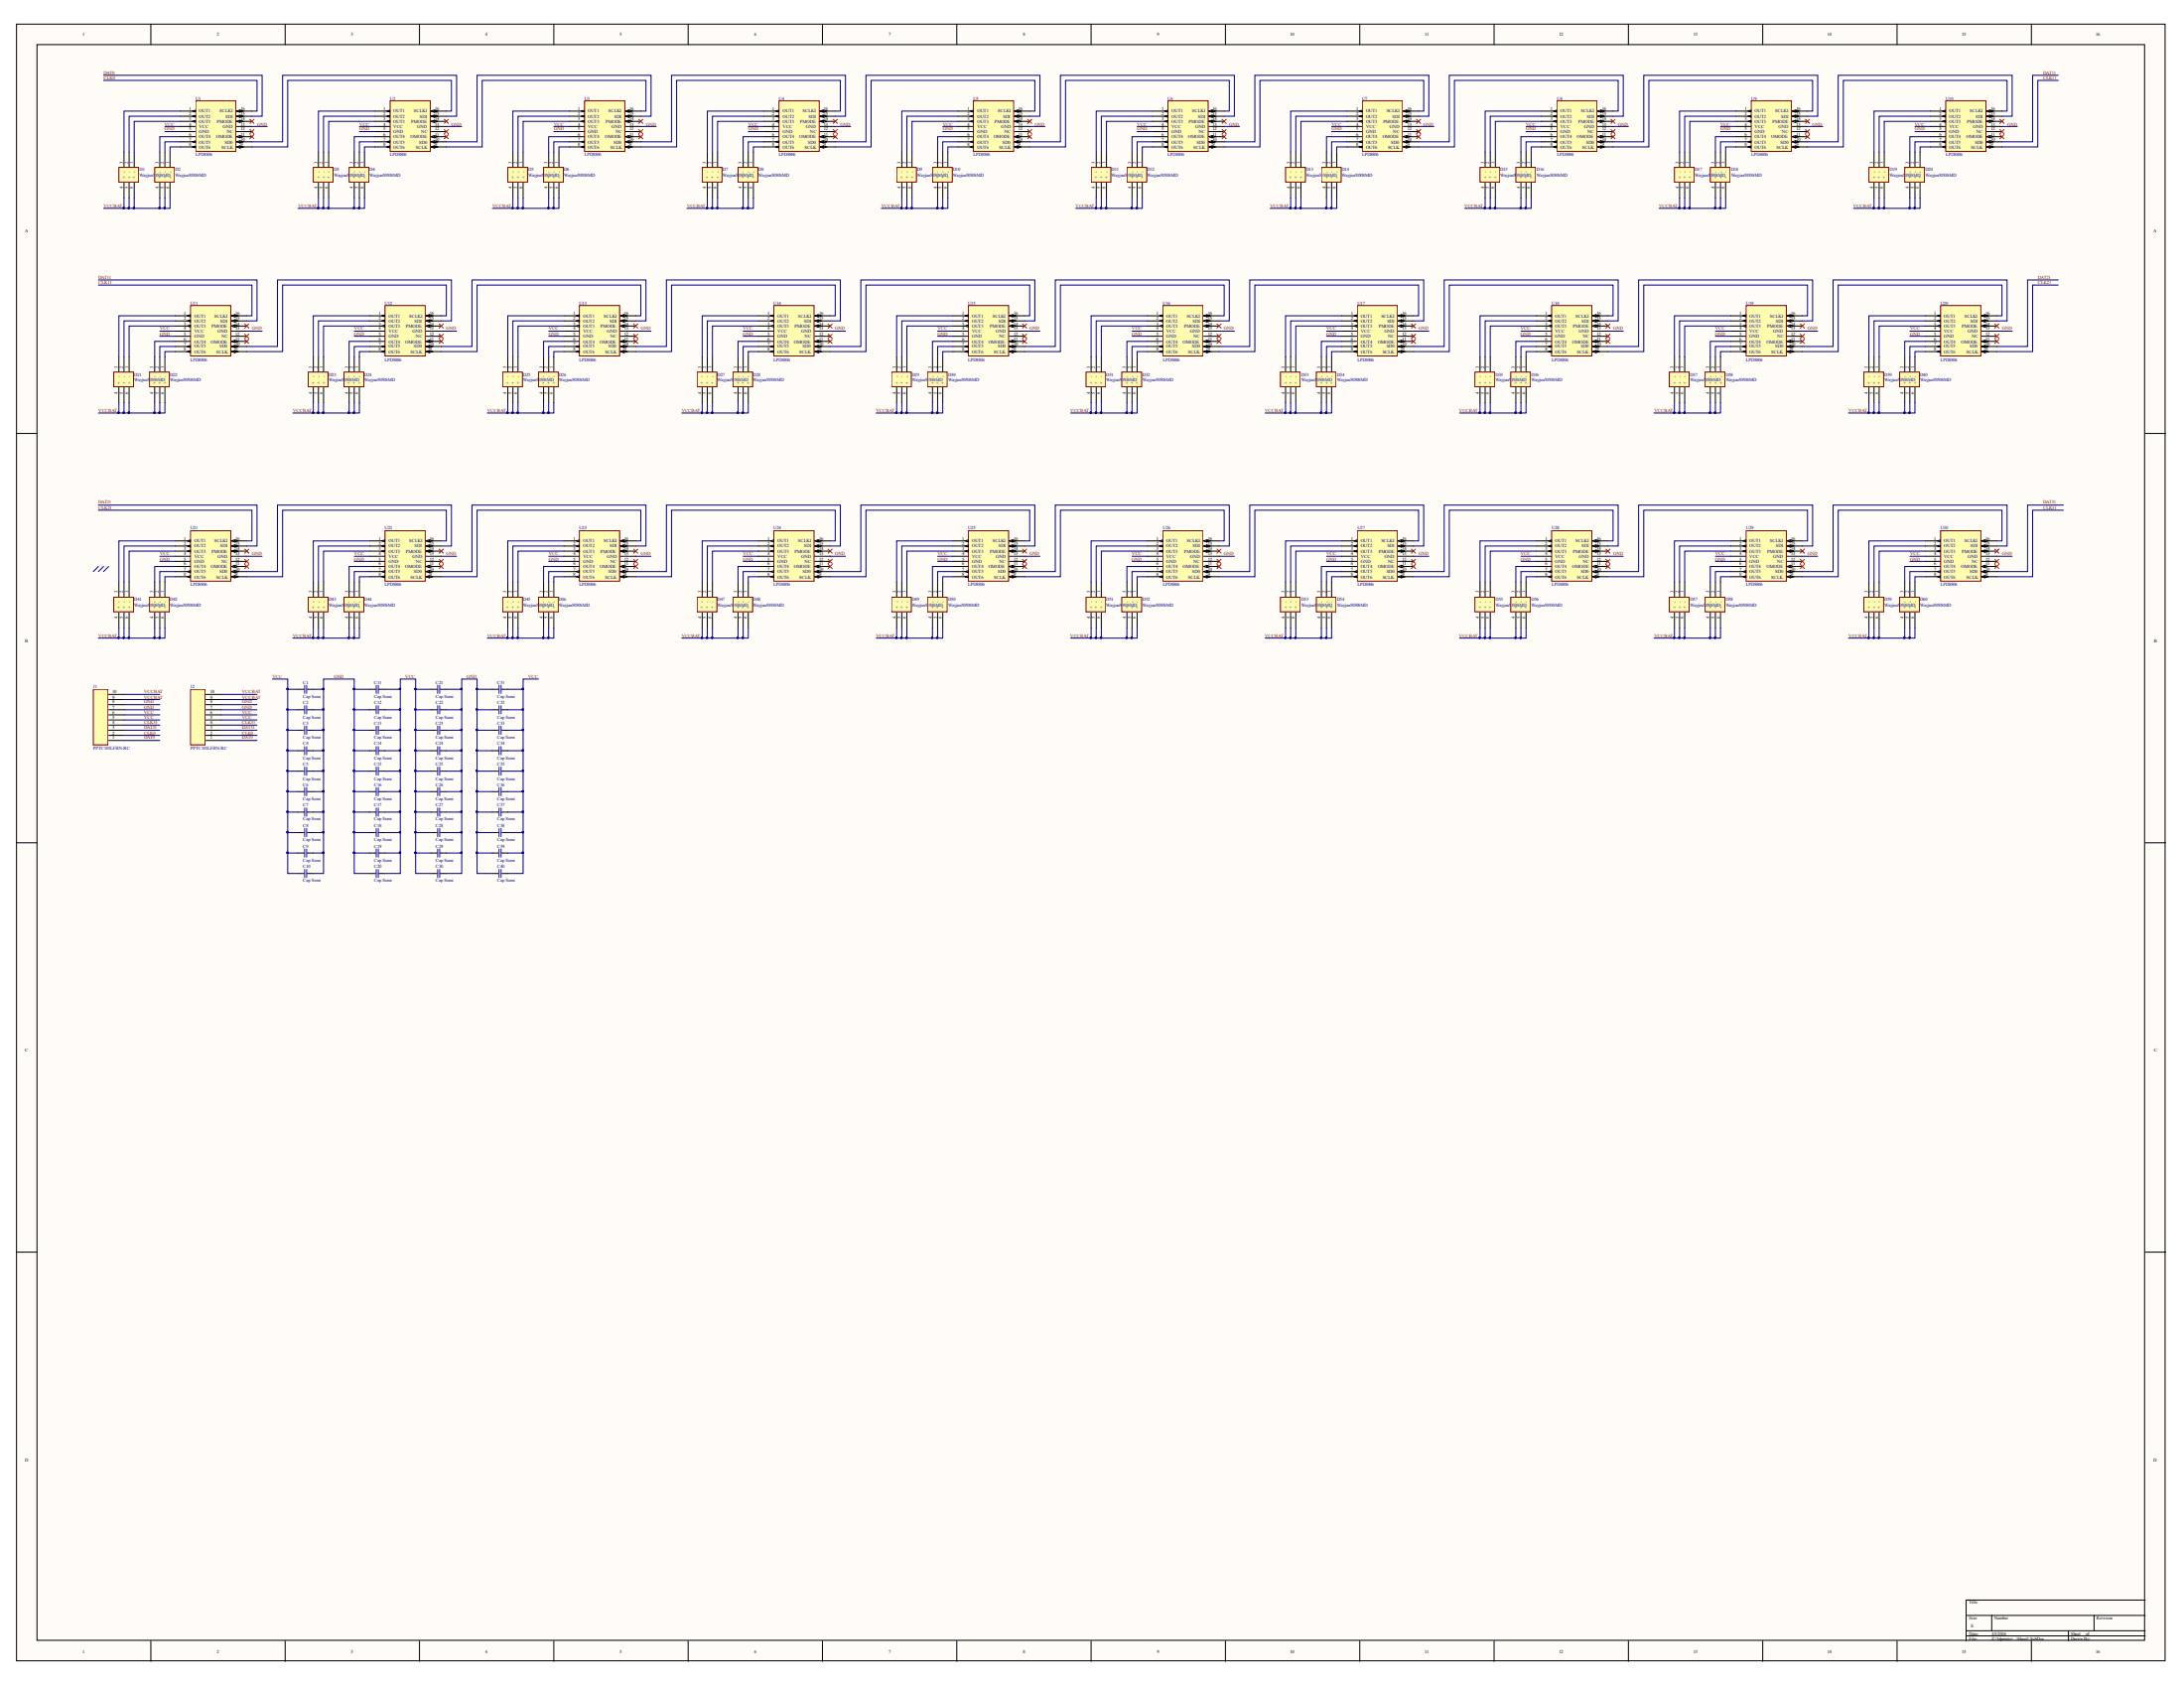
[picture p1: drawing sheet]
# Altium project led.PrjPcb
1 sheet, 132 parts. Net scope: global (net labels, ports and power ports of the same name join across sheets).
Board file: led.PcbDoc

## Sheet Sheet1.SchDoc
size E

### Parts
C1  Cap Semi  [0402]
C2  Cap Semi  [0402]
C3  Cap Semi  [0402]
C4  Cap Semi  [0402]
C5  Cap Semi  [0402]
C6  Cap Semi  [0402]
C7  Cap Semi  [0402]
C8  Cap Semi  [0402]
C9  Cap Semi  [0402]
C10  Cap Semi  [0402]
C11  Cap Semi  [0402]
C12  Cap Semi  [0402]
C13  Cap Semi  [0402]
C14  Cap Semi  [0402]
C15  Cap Semi  [0402]
C16  Cap Semi  [0402]
C17  Cap Semi  [0402]
C18  Cap Semi  [0402]
C19  Cap Semi  [0402]
C20  Cap Semi  [0402]
C21  Cap Semi  [0402]
C22  Cap Semi  [0402]
C23  Cap Semi  [0402]
C24  Cap Semi  [0402]
C25  Cap Semi  [0402]
C26  Cap Semi  [0402]
C27  Cap Semi  [0402]
C28  Cap Semi  [0402]
C29  Cap Semi  [0402]
C30  Cap Semi  [0402]
C31  Cap Semi  [0402]
C32  Cap Semi  [0402]
C33  Cap Semi  [0402]
C34  Cap Semi  [0402]
C35  Cap Semi  [0402]
C36  Cap Semi  [0402]
C37  Cap Semi  [0402]
C38  Cap Semi  [0402]
C39  Cap Semi  [0402]
C40  Cap Semi  [0402]
D1  Wayjun5050SMD  [SON150P500X150_HS-7N]
D2  Wayjun5050SMD  [SON150P500X150_HS-7N]
D3  Wayjun5050SMD  [SON150P500X150_HS-7N]
D4  Wayjun5050SMD  [SON150P500X150_HS-7N]
D5  Wayjun5050SMD  [SON150P500X150_HS-7N]
D6  Wayjun5050SMD  [SON150P500X150_HS-7N]
D7  Wayjun5050SMD  [SON150P500X150_HS-7N]
D8  Wayjun5050SMD  [SON150P500X150_HS-7N]
D9  Wayjun5050SMD  [SON150P500X150_HS-7N]
D10  Wayjun5050SMD  [SON150P500X150_HS-7N]
D11  Wayjun5050SMD  [SON150P500X150_HS-7N]
D12  Wayjun5050SMD  [SON150P500X150_HS-7N]
D13  Wayjun5050SMD  [SON150P500X150_HS-7N]
D14  Wayjun5050SMD  [SON150P500X150_HS-7N]
D15  Wayjun5050SMD  [SON150P500X150_HS-7N]
D16  Wayjun5050SMD  [SON150P500X150_HS-7N]
D17  Wayjun5050SMD  [SON150P500X150_HS-7N]
D18  Wayjun5050SMD  [SON150P500X150_HS-7N]
D19  Wayjun5050SMD  [SON150P500X150_HS-7N]
D20  Wayjun5050SMD  [SON150P500X150_HS-7N]
D21  Wayjun5050SMD  [SON150P500X150_HS-7N]
D22  Wayjun5050SMD  [SON150P500X150_HS-7N]
D23  Wayjun5050SMD  [SON150P500X150_HS-7N]
D24  Wayjun5050SMD  [SON150P500X150_HS-7N]
D25  Wayjun5050SMD  [SON150P500X150_HS-7N]
D26  Wayjun5050SMD  [SON150P500X150_HS-7N]
D27  Wayjun5050SMD  [SON150P500X150_HS-7N]
D28  Wayjun5050SMD  [SON150P500X150_HS-7N]
D29  Wayjun5050SMD  [SON150P500X150_HS-7N]
D30  Wayjun5050SMD  [SON150P500X150_HS-7N]
D31  Wayjun5050SMD  [SON150P500X150_HS-7N]
D32  Wayjun5050SMD  [SON150P500X150_HS-7N]
D33  Wayjun5050SMD  [SON150P500X150_HS-7N]
D34  Wayjun5050SMD  [SON150P500X150_HS-7N]
D35  Wayjun5050SMD  [SON150P500X150_HS-7N]
D36  Wayjun5050SMD  [SON150P500X150_HS-7N]
D37  Wayjun5050SMD  [SON150P500X150_HS-7N]
D38  Wayjun5050SMD  [SON150P500X150_HS-7N]
D39  Wayjun5050SMD  [SON150P500X150_HS-7N]
D40  Wayjun5050SMD  [SON150P500X150_HS-7N]
D41  Wayjun5050SMD  [SON150P500X150_HS-7N]
D42  Wayjun5050SMD  [SON150P500X150_HS-7N]
D43  Wayjun5050SMD  [SON150P500X150_HS-7N]
D44  Wayjun5050SMD  [SON150P500X150_HS-7N]
D45  Wayjun5050SMD  [SON150P500X150_HS-7N]
D46  Wayjun5050SMD  [SON150P500X150_HS-7N]
D47  Wayjun5050SMD  [SON150P500X150_HS-7N]
D48  Wayjun5050SMD  [SON150P500X150_HS-7N]
D49  Wayjun5050SMD  [SON150P500X150_HS-7N]
D50  Wayjun5050SMD  [SON150P500X150_HS-7N]
D51  Wayjun5050SMD  [SON150P500X150_HS-7N]
D52  Wayjun5050SMD  [SON150P500X150_HS-7N]
D53  Wayjun5050SMD  [SON150P500X150_HS-7N]
D54  Wayjun5050SMD  [SON150P500X150_HS-7N]
D55  Wayjun5050SMD  [SON150P500X150_HS-7N]
D56  Wayjun5050SMD  [SON150P500X150_HS-7N]
D57  Wayjun5050SMD  [SON150P500X150_HS-7N]
D58  Wayjun5050SMD  [SON150P500X150_HS-7N]
D59  Wayjun5050SMD  [SON150P500X150_HS-7N]
D60  Wayjun5050SMD  [SON150P500X150_HS-7N]
J1  PPTC101LFBN-RC  [PPTC101LFBN-RC]
J2  PPTC101LFBN-RC  [PPTC101LFBN-RC]
U1  LPD8806  [SOP127P600-8N]
U2  LPD8806  [SOP127P600-8N]
U3  LPD8806  [SOP127P600-8N]
U4  LPD8806  [SOP127P600-8N]
U5  LPD8806  [SOP127P600-8N]
U6  LPD8806  [SOP127P600-8N]
U7  LPD8806  [SOP127P600-8N]
U8  LPD8806  [SOP127P600-8N]
U9  LPD8806  [SOP127P600-8N]
U10  LPD8806  [SOP127P600-8N]
U11  LPD8806  [SOP127P600-8N]
U12  LPD8806  [SOP127P600-8N]
U13  LPD8806  [SOP127P600-8N]
U14  LPD8806  [SOP127P600-8N]
U15  LPD8806  [SOP127P600-8N]
U16  LPD8806  [SOP127P600-8N]
U17  LPD8806  [SOP127P600-8N]
U18  LPD8806  [SOP127P600-8N]
U19  LPD8806  [SOP127P600-8N]
U20  LPD8806  [SOP127P600-8N]
U21  LPD8806  [SOP127P600-8N]
U22  LPD8806  [SOP127P600-8N]
U23  LPD8806  [SOP127P600-8N]
U24  LPD8806  [SOP127P600-8N]
U25  LPD8806  [SOP127P600-8N]
U26  LPD8806  [SOP127P600-8N]
U27  LPD8806  [SOP127P600-8N]
U28  LPD8806  [SOP127P600-8N]
U29  LPD8806  [SOP127P600-8N]
U30  LPD8806  [SOP127P600-8N]

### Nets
CLK0: J1.2 J2.2 U1.16(SCLKI)
CLK11: U10.9(SCLK) U11.16(SCLKI)
CLK21: U20.9(SCLK) U21.16(SCLKI)
CLK31: J1.4 J2.4 U30.9(SCLK)
DAT0: J1.1 J2.1 U1.15(SDI)
DAT11: U10.10(SD0) U11.15(SDI)
DAT21: U20.10(SD0) U21.15(SDI)
DAT31: J1.3 J2.3 U30.10(SD0)
GND: C1.2 C2.2 C3.2 C4.2 C5.2 C6.2 C7.2 C8.2 C9.2 C10.2 C11.1 C12.1 C13.1 C14.1 C15.1 C16.1 C17.1 C18.1 C19.1 C20.1 C21.2 C22.2 C23.2 C24.2 C25.2 C26.2 C27.2 C28.2 C29.2 C30.2 C31.1 C32.1 C33.1 C34.1 C35.1 C36.1 C37.1 C38.1 C39.1 C40.1 J1.7 J1.8 J2.7 J2.8 U1.5(GND) U1.13(GND) U2.5(GND) U2.13(GND) U3.5(GND) U3.13(GND) U4.5(GND) U4.13(GND) U5.5(GND) U5.13(GND) U6.5(GND) U6.13(GND) U7.5(GND) U7.13(GND) U8.5(GND) U8.13(GND) U9.5(GND) U9.13(GND) U10.5(GND) U10.13(GND) U11.5(GND) U11.13(GND) U12.5(GND) U12.13(GND) U13.5(GND) U13.13(GND) U14.5(GND) U14.13(GND) U15.5(GND) U15.13(GND) U16.5(GND) U16.13(GND) U17.5(GND) U17.13(GND) U18.5(GND) U18.13(GND) U19.5(GND) U19.13(GND) U20.5(GND) U20.13(GND) U21.5(GND) U21.13(GND) U22.5(GND) U22.13(GND) U23.5(GND) U23.13(GND) U24.5(GND) U24.13(GND) U25.5(GND) U25.13(GND) U26.5(GND) U26.13(GND) U27.5(GND) U27.13(GND) U28.5(GND) U28.13(GND) U29.5(GND) U29.13(GND) U30.5(GND) U30.13(GND)
VCC: C1.1 C2.1 C3.1 C4.1 C5.1 C6.1 C7.1 C8.1 C9.1 C10.1 C11.2 C12.2 C13.2 C14.2 C15.2 C16.2 C17.2 C18.2 C19.2 C20.2 C21.1 C22.1 C23.1 C24.1 C25.1 C26.1 C27.1 C28.1 C29.1 C30.1 C31.2 C32.2 C33.2 C34.2 C35.2 C36.2 C37.2 C38.2 C39.2 C40.2 J1.5 J1.6 J2.5 J2.6 U1.4(VCC) U2.4(VCC) U3.4(VCC) U4.4(VCC) U5.4(VCC) U6.4(VCC) U7.4(VCC) U8.4(VCC) U9.4(VCC) U10.4(VCC) U11.4(VCC) U12.4(VCC) U13.4(VCC) U14.4(VCC) U15.4(VCC) U16.4(VCC) U17.4(VCC) U18.4(VCC) U19.4(VCC) U20.4(VCC) U21.4(VCC) U22.4(VCC) U23.4(VCC) U24.4(VCC) U25.4(VCC) U26.4(VCC) U27.4(VCC) U28.4(VCC) U29.4(VCC) U30.4(VCC)
VCCBAT: D1.4(+) D1.5(+) D1.6(+) D2.4(+) D2.5(+) D2.6(+) D3.4(+) D3.5(+) D3.6(+) D4.4(+) D4.5(+) D4.6(+) D5.4(+) D5.5(+) D5.6(+) D6.4(+) D6.5(+) D6.6(+) D7.4(+) D7.5(+) D7.6(+) D8.4(+) D8.5(+) D8.6(+) D9.4(+) D9.5(+) D9.6(+) D10.4(+) D10.5(+) D10.6(+) D11.4(+) D11.5(+) D11.6(+) D12.4(+) D12.5(+) D12.6(+) D13.4(+) D13.5(+) D13.6(+) D14.4(+) D14.5(+) D14.6(+) D15.4(+) D15.5(+) D15.6(+) D16.4(+) D16.5(+) D16.6(+) D17.4(+) D17.5(+) D17.6(+) D18.4(+) D18.5(+) D18.6(+) D19.4(+) D19.5(+) D19.6(+) D20.4(+) D20.5(+) D20.6(+) D21.4(+) D21.5(+) D21.6(+) D22.4(+) D22.5(+) D22.6(+) D23.4(+) D23.5(+) D23.6(+) D24.4(+) D24.5(+) D24.6(+) D25.4(+) D25.5(+) D25.6(+) D26.4(+) D26.5(+) D26.6(+) D27.4(+) D27.5(+) D27.6(+) D28.4(+) D28.5(+) D28.6(+) D29.4(+) D29.5(+) D29.6(+) D30.4(+) D30.5(+) D30.6(+) D31.4(+) D31.5(+) D31.6(+) D32.4(+) D32.5(+) D32.6(+) D33.4(+) D33.5(+) D33.6(+) D34.4(+) D34.5(+) D34.6(+) D35.4(+) D35.5(+) D35.6(+) D36.4(+) D36.5(+) D36.6(+) D37.4(+) D37.5(+) D37.6(+) D38.4(+) D38.5(+) D38.6(+) D39.4(+) D39.5(+) D39.6(+) D40.4(+) D40.5(+) D40.6(+) D41.4(+) D41.5(+) D41.6(+) D42.4(+) D42.5(+) D42.6(+) D43.4(+) D43.5(+) D43.6(+) D44.4(+) D44.5(+) D44.6(+) D45.4(+) D45.5(+) D45.6(+) D46.4(+) D46.5(+) D46.6(+) D47.4(+) D47.5(+) D47.6(+) D48.4(+) D48.5(+) D48.6(+) D49.4(+) D49.5(+) D49.6(+) D50.4(+) D50.5(+) D50.6(+) D51.4(+) D51.5(+) D51.6(+) D52.4(+) D52.5(+) D52.6(+) D53.4(+) D53.5(+) D53.6(+) D54.4(+) D54.5(+) D54.6(+) D55.4(+) D55.5(+) D55.6(+) D56.4(+) D56.5(+) D56.6(+) D57.4(+) D57.5(+) D57.6(+) D58.4(+) D58.5(+) D58.6(+) D59.4(+) D59.5(+) D59.6(+) D60.4(+) D60.5(+) D60.6(+) J1.9 J1.10 J2.9 J2.10
NetD1_1: D1.1(-) U1.3(OUT3)
NetD1_2: D1.2(-) U1.2(OUT2)
NetD1_3: D1.3(-) U1.1(OUT1)
NetD2_1: D2.1(-) U1.8(OUT6)
NetD2_2: D2.2(-) U1.7(OUT5)
NetD2_3: D2.3(-) U1.6(OUT4)
NetD3_1: D3.1(-) U2.3(OUT3)
NetD3_2: D3.2(-) U2.2(OUT2)
NetD3_3: D3.3(-) U2.1(OUT1)
NetD4_1: D4.1(-) U2.8(OUT6)
NetD4_2: D4.2(-) U2.7(OUT5)
NetD4_3: D4.3(-) U2.6(OUT4)
NetD5_1: D5.1(-) U3.3(OUT3)
NetD5_2: D5.2(-) U3.2(OUT2)
NetD5_3: D5.3(-) U3.1(OUT1)
NetD6_1: D6.1(-) U3.8(OUT6)
NetD6_2: D6.2(-) U3.7(OUT5)
NetD6_3: D6.3(-) U3.6(OUT4)
NetD7_1: D7.1(-) U4.3(OUT3)
NetD7_2: D7.2(-) U4.2(OUT2)
NetD7_3: D7.3(-) U4.1(OUT1)
NetD8_1: D8.1(-) U4.8(OUT6)
NetD8_2: D8.2(-) U4.7(OUT5)
NetD8_3: D8.3(-) U4.6(OUT4)
NetD9_1: D9.1(-) U5.3(OUT3)
NetD9_2: D9.2(-) U5.2(OUT2)
NetD9_3: D9.3(-) U5.1(OUT1)
NetD10_1: D10.1(-) U5.8(OUT6)
NetD10_2: D10.2(-) U5.7(OUT5)
NetD10_3: D10.3(-) U5.6(OUT4)
NetD11_1: D11.1(-) U6.3(OUT3)
NetD11_2: D11.2(-) U6.2(OUT2)
NetD11_3: D11.3(-) U6.1(OUT1)
NetD12_1: D12.1(-) U6.8(OUT6)
NetD12_2: D12.2(-) U6.7(OUT5)
NetD12_3: D12.3(-) U6.6(OUT4)
NetD13_1: D13.1(-) U7.3(OUT3)
NetD13_2: D13.2(-) U7.2(OUT2)
NetD13_3: D13.3(-) U7.1(OUT1)
NetD14_1: D14.1(-) U7.8(OUT6)
NetD14_2: D14.2(-) U7.7(OUT5)
NetD14_3: D14.3(-) U7.6(OUT4)
NetD15_1: D15.1(-) U8.3(OUT3)
NetD15_2: D15.2(-) U8.2(OUT2)
NetD15_3: D15.3(-) U8.1(OUT1)
NetD16_1: D16.1(-) U8.8(OUT6)
NetD16_2: D16.2(-) U8.7(OUT5)
NetD16_3: D16.3(-) U8.6(OUT4)
NetD17_1: D17.1(-) U9.3(OUT3)
NetD17_2: D17.2(-) U9.2(OUT2)
NetD17_3: D17.3(-) U9.1(OUT1)
NetD18_1: D18.1(-) U9.8(OUT6)
NetD18_2: D18.2(-) U9.7(OUT5)
NetD18_3: D18.3(-) U9.6(OUT4)
NetD19_1: D19.1(-) U10.3(OUT3)
NetD19_2: D19.2(-) U10.2(OUT2)
NetD19_3: D19.3(-) U10.1(OUT1)
NetD20_1: D20.1(-) U10.8(OUT6)
NetD20_2: D20.2(-) U10.7(OUT5)
NetD20_3: D20.3(-) U10.6(OUT4)
NetD21_1: D21.1(-) U11.3(OUT3)
NetD21_2: D21.2(-) U11.2(OUT2)
NetD21_3: D21.3(-) U11.1(OUT1)
NetD22_1: D22.1(-) U11.8(OUT6)
NetD22_2: D22.2(-) U11.7(OUT5)
NetD22_3: D22.3(-) U11.6(OUT4)
NetD23_1: D23.1(-) U12.3(OUT3)
NetD23_2: D23.2(-) U12.2(OUT2)
NetD23_3: D23.3(-) U12.1(OUT1)
NetD24_1: D24.1(-) U12.8(OUT6)
NetD24_2: D24.2(-) U12.7(OUT5)
NetD24_3: D24.3(-) U12.6(OUT4)
NetD25_1: D25.1(-) U13.3(OUT3)
NetD25_2: D25.2(-) U13.2(OUT2)
NetD25_3: D25.3(-) U13.1(OUT1)
NetD26_1: D26.1(-) U13.8(OUT6)
NetD26_2: D26.2(-) U13.7(OUT5)
NetD26_3: D26.3(-) U13.6(OUT4)
NetD27_1: D27.1(-) U14.3(OUT3)
NetD27_2: D27.2(-) U14.2(OUT2)
NetD27_3: D27.3(-) U14.1(OUT1)
NetD28_1: D28.1(-) U14.8(OUT6)
NetD28_2: D28.2(-) U14.7(OUT5)
NetD28_3: D28.3(-) U14.6(OUT4)
NetD29_1: D29.1(-) U15.3(OUT3)
NetD29_2: D29.2(-) U15.2(OUT2)
NetD29_3: D29.3(-) U15.1(OUT1)
NetD30_1: D30.1(-) U15.8(OUT6)
NetD30_2: D30.2(-) U15.7(OUT5)
NetD30_3: D30.3(-) U15.6(OUT4)
NetD31_1: D31.1(-) U16.3(OUT3)
NetD31_2: D31.2(-) U16.2(OUT2)
NetD31_3: D31.3(-) U16.1(OUT1)
NetD32_1: D32.1(-) U16.8(OUT6)
NetD32_2: D32.2(-) U16.7(OUT5)
NetD32_3: D32.3(-) U16.6(OUT4)
NetD33_1: D33.1(-) U17.3(OUT3)
NetD33_2: D33.2(-) U17.2(OUT2)
NetD33_3: D33.3(-) U17.1(OUT1)
NetD34_1: D34.1(-) U17.8(OUT6)
NetD34_2: D34.2(-) U17.7(OUT5)
NetD34_3: D34.3(-) U17.6(OUT4)
NetD35_1: D35.1(-) U18.3(OUT3)
NetD35_2: D35.2(-) U18.2(OUT2)
NetD35_3: D35.3(-) U18.1(OUT1)
NetD36_1: D36.1(-) U18.8(OUT6)
NetD36_2: D36.2(-) U18.7(OUT5)
NetD36_3: D36.3(-) U18.6(OUT4)
NetD37_1: D37.1(-) U19.3(OUT3)
NetD37_2: D37.2(-) U19.2(OUT2)
NetD37_3: D37.3(-) U19.1(OUT1)
NetD38_1: D38.1(-) U19.8(OUT6)
NetD38_2: D38.2(-) U19.7(OUT5)
NetD38_3: D38.3(-) U19.6(OUT4)
NetD39_1: D39.1(-) U20.3(OUT3)
NetD39_2: D39.2(-) U20.2(OUT2)
NetD39_3: D39.3(-) U20.1(OUT1)
NetD40_1: D40.1(-) U20.8(OUT6)
NetD40_2: D40.2(-) U20.7(OUT5)
NetD40_3: D40.3(-) U20.6(OUT4)
NetD41_1: D41.1(-) U21.3(OUT3)
NetD41_2: D41.2(-) U21.2(OUT2)
NetD41_3: D41.3(-) U21.1(OUT1)
NetD42_1: D42.1(-) U21.8(OUT6)
NetD42_2: D42.2(-) U21.7(OUT5)
NetD42_3: D42.3(-) U21.6(OUT4)
NetD43_1: D43.1(-) U22.3(OUT3)
NetD43_2: D43.2(-) U22.2(OUT2)
NetD43_3: D43.3(-) U22.1(OUT1)
NetD44_1: D44.1(-) U22.8(OUT6)
NetD44_2: D44.2(-) U22.7(OUT5)
NetD44_3: D44.3(-) U22.6(OUT4)
NetD45_1: D45.1(-) U23.3(OUT3)
NetD45_2: D45.2(-) U23.2(OUT2)
NetD45_3: D45.3(-) U23.1(OUT1)
NetD46_1: D46.1(-) U23.8(OUT6)
NetD46_2: D46.2(-) U23.7(OUT5)
NetD46_3: D46.3(-) U23.6(OUT4)
NetD47_1: D47.1(-) U24.3(OUT3)
NetD47_2: D47.2(-) U24.2(OUT2)
NetD47_3: D47.3(-) U24.1(OUT1)
NetD48_1: D48.1(-) U24.8(OUT6)
NetD48_2: D48.2(-) U24.7(OUT5)
NetD48_3: D48.3(-) U24.6(OUT4)
NetD49_1: D49.1(-) U25.3(OUT3)
NetD49_2: D49.2(-) U25.2(OUT2)
NetD49_3: D49.3(-) U25.1(OUT1)
NetD50_1: D50.1(-) U25.8(OUT6)
NetD50_2: D50.2(-) U25.7(OUT5)
NetD50_3: D50.3(-) U25.6(OUT4)
NetD51_1: D51.1(-) U26.3(OUT3)
NetD51_2: D51.2(-) U26.2(OUT2)
NetD51_3: D51.3(-) U26.1(OUT1)
NetD52_1: D52.1(-) U26.8(OUT6)
NetD52_2: D52.2(-) U26.7(OUT5)
NetD52_3: D52.3(-) U26.6(OUT4)
NetD53_1: D53.1(-) U27.3(OUT3)
NetD53_2: D53.2(-) U27.2(OUT2)
NetD53_3: D53.3(-) U27.1(OUT1)
NetD54_1: D54.1(-) U27.8(OUT6)
NetD54_2: D54.2(-) U27.7(OUT5)
NetD54_3: D54.3(-) U27.6(OUT4)
NetD55_1: D55.1(-) U28.3(OUT3)
NetD55_2: D55.2(-) U28.2(OUT2)
NetD55_3: D55.3(-) U28.1(OUT1)
NetD56_1: D56.1(-) U28.8(OUT6)
NetD56_2: D56.2(-) U28.7(OUT5)
NetD56_3: D56.3(-) U28.6(OUT4)
NetD57_1: D57.1(-) U29.3(OUT3)
NetD57_2: D57.2(-) U29.2(OUT2)
NetD57_3: D57.3(-) U29.1(OUT1)
NetD58_1: D58.1(-) U29.8(OUT6)
NetD58_2: D58.2(-) U29.7(OUT5)
NetD58_3: D58.3(-) U29.6(OUT4)
NetD59_1: D59.1(-) U30.3(OUT3)
NetD59_2: D59.2(-) U30.2(OUT2)
NetD59_3: D59.3(-) U30.1(OUT1)
NetD60_1: D60.1(-) U30.8(OUT6)
NetD60_2: D60.2(-) U30.7(OUT5)
NetD60_3: D60.3(-) U30.6(OUT4)
NetU1_9: U1.9(SCLK) U2.16(SCLKI)
NetU1_10: U1.10(SD0) U2.15(SDI)
NetU2_9: U2.9(SCLK) U3.16(SCLKI)
NetU2_10: U2.10(SD0) U3.15(SDI)
NetU3_9: U3.9(SCLK) U4.16(SCLKI)
NetU3_10: U3.10(SD0) U4.15(SDI)
NetU4_9: U4.9(SCLK) U5.16(SCLKI)
NetU4_10: U4.10(SD0) U5.15(SDI)
NetU5_9: U5.9(SCLK) U6.16(SCLKI)
NetU5_10: U5.10(SD0) U6.15(SDI)
NetU6_9: U6.9(SCLK) U7.16(SCLKI)
NetU6_10: U6.10(SD0) U7.15(SDI)
NetU7_9: U7.9(SCLK) U8.16(SCLKI)
NetU7_10: U7.10(SD0) U8.15(SDI)
NetU8_9: U8.9(SCLK) U9.16(SCLKI)
NetU8_10: U8.10(SD0) U9.15(SDI)
NetU9_9: U9.9(SCLK) U10.16(SCLKI)
NetU9_10: U9.10(SD0) U10.15(SDI)
NetU11_9: U11.9(SCLK) U12.16(SCLKI)
NetU11_10: U11.10(SD0) U12.15(SDI)
NetU12_9: U12.9(SCLK) U13.16(SCLKI)
NetU12_10: U12.10(SD0) U13.15(SDI)
NetU13_9: U13.9(SCLK) U14.16(SCLKI)
NetU13_10: U13.10(SD0) U14.15(SDI)
NetU14_9: U14.9(SCLK) U15.16(SCLKI)
NetU14_10: U14.10(SD0) U15.15(SDI)
NetU15_9: U15.9(SCLK) U16.16(SCLKI)
NetU15_10: U15.10(SD0) U16.15(SDI)
NetU16_9: U16.9(SCLK) U17.16(SCLKI)
NetU16_10: U16.10(SD0) U17.15(SDI)
NetU17_9: U17.9(SCLK) U18.16(SCLKI)
NetU17_10: U17.10(SD0) U18.15(SDI)
NetU18_9: U18.9(SCLK) U19.16(SCLKI)
NetU18_10: U18.10(SD0) U19.15(SDI)
NetU19_9: U19.9(SCLK) U20.16(SCLKI)
NetU19_10: U19.10(SD0) U20.15(SDI)
NetU21_9: U21.9(SCLK) U22.16(SCLKI)
NetU21_10: U21.10(SD0) U22.15(SDI)
NetU22_9: U22.9(SCLK) U23.16(SCLKI)
NetU22_10: U22.10(SD0) U23.15(SDI)
NetU23_9: U23.9(SCLK) U24.16(SCLKI)
NetU23_10: U23.10(SD0) U24.15(SDI)
NetU24_9: U24.9(SCLK) U25.16(SCLKI)
NetU24_10: U24.10(SD0) U25.15(SDI)
NetU25_9: U25.9(SCLK) U26.16(SCLKI)
NetU25_10: U25.10(SD0) U26.15(SDI)
NetU26_9: U26.9(SCLK) U27.16(SCLKI)
NetU26_10: U26.10(SD0) U27.15(SDI)
NetU27_9: U27.9(SCLK) U28.16(SCLKI)
NetU27_10: U27.10(SD0) U28.15(SDI)
NetU28_9: U28.9(SCLK) U29.16(SCLKI)
NetU28_10: U28.10(SD0) U29.15(SDI)
NetU29_9: U29.9(SCLK) U30.16(SCLKI)
NetU29_10: U29.10(SD0) U30.15(SDI)

Not connected (* = marked no-connect by the designer): U1 11(OMODE)* 12(NC)* 14(PMODE)*; U2 11(OMODE)* 12(NC)* 14(PMODE)*; U3 11(OMODE)* 12(NC)* 14(PMODE)*; U4 11(OMODE)* 12(NC)* 14(PMODE)*; U5 11(OMODE)* 12(NC)* 14(PMODE)*; U6 11(OMODE)* 12(NC)* 14(PMODE)*; U7 11(OMODE)* 12(NC)* 14(PMODE)*; U8 11(OMODE)* 12(NC)* 14(PMODE)*; U9 11(OMODE)* 12(NC)* 14(PMODE)*; U10 11(OMODE)* 12(NC)* 14(PMODE)*; U11 11(OMODE)* 12(NC)* 14(PMODE)*; U12 11(OMODE)* 12(NC)* 14(PMODE)*; U13 11(OMODE)* 12(NC)* 14(PMODE)*; U14 11(OMODE)* 12(NC)* 14(PMODE)*; U15 11(OMODE)* 12(NC)* 14(PMODE)*; U16 11(OMODE)* 12(NC)* 14(PMODE)*; U17 11(OMODE)* 12(NC)* 14(PMODE)*; U18 11(OMODE)* 12(NC)* 14(PMODE)*; U19 11(OMODE)* 12(NC)* 14(PMODE)*; U20 11(OMODE)* 12(NC)* 14(PMODE)*; U21 11(OMODE)* 12(NC)* 14(PMODE)*; U22 11(OMODE)* 12(NC)* 14(PMODE)*; U23 11(OMODE)* 12(NC)* 14(PMODE)*; U24 11(OMODE)* 12(NC)* 14(PMODE)*; U25 11(OMODE)* 12(NC)* 14(PMODE)*; U26 11(OMODE)* 12(NC)* 14(PMODE)*; U27 11(OMODE)* 12(NC)* 14(PMODE)*; U28 11(OMODE)* 12(NC)* 14(PMODE)*; U29 11(OMODE)* 12(NC)* 14(PMODE)*; U30 11(OMODE)* 12(NC)* 14(PMODE)*
